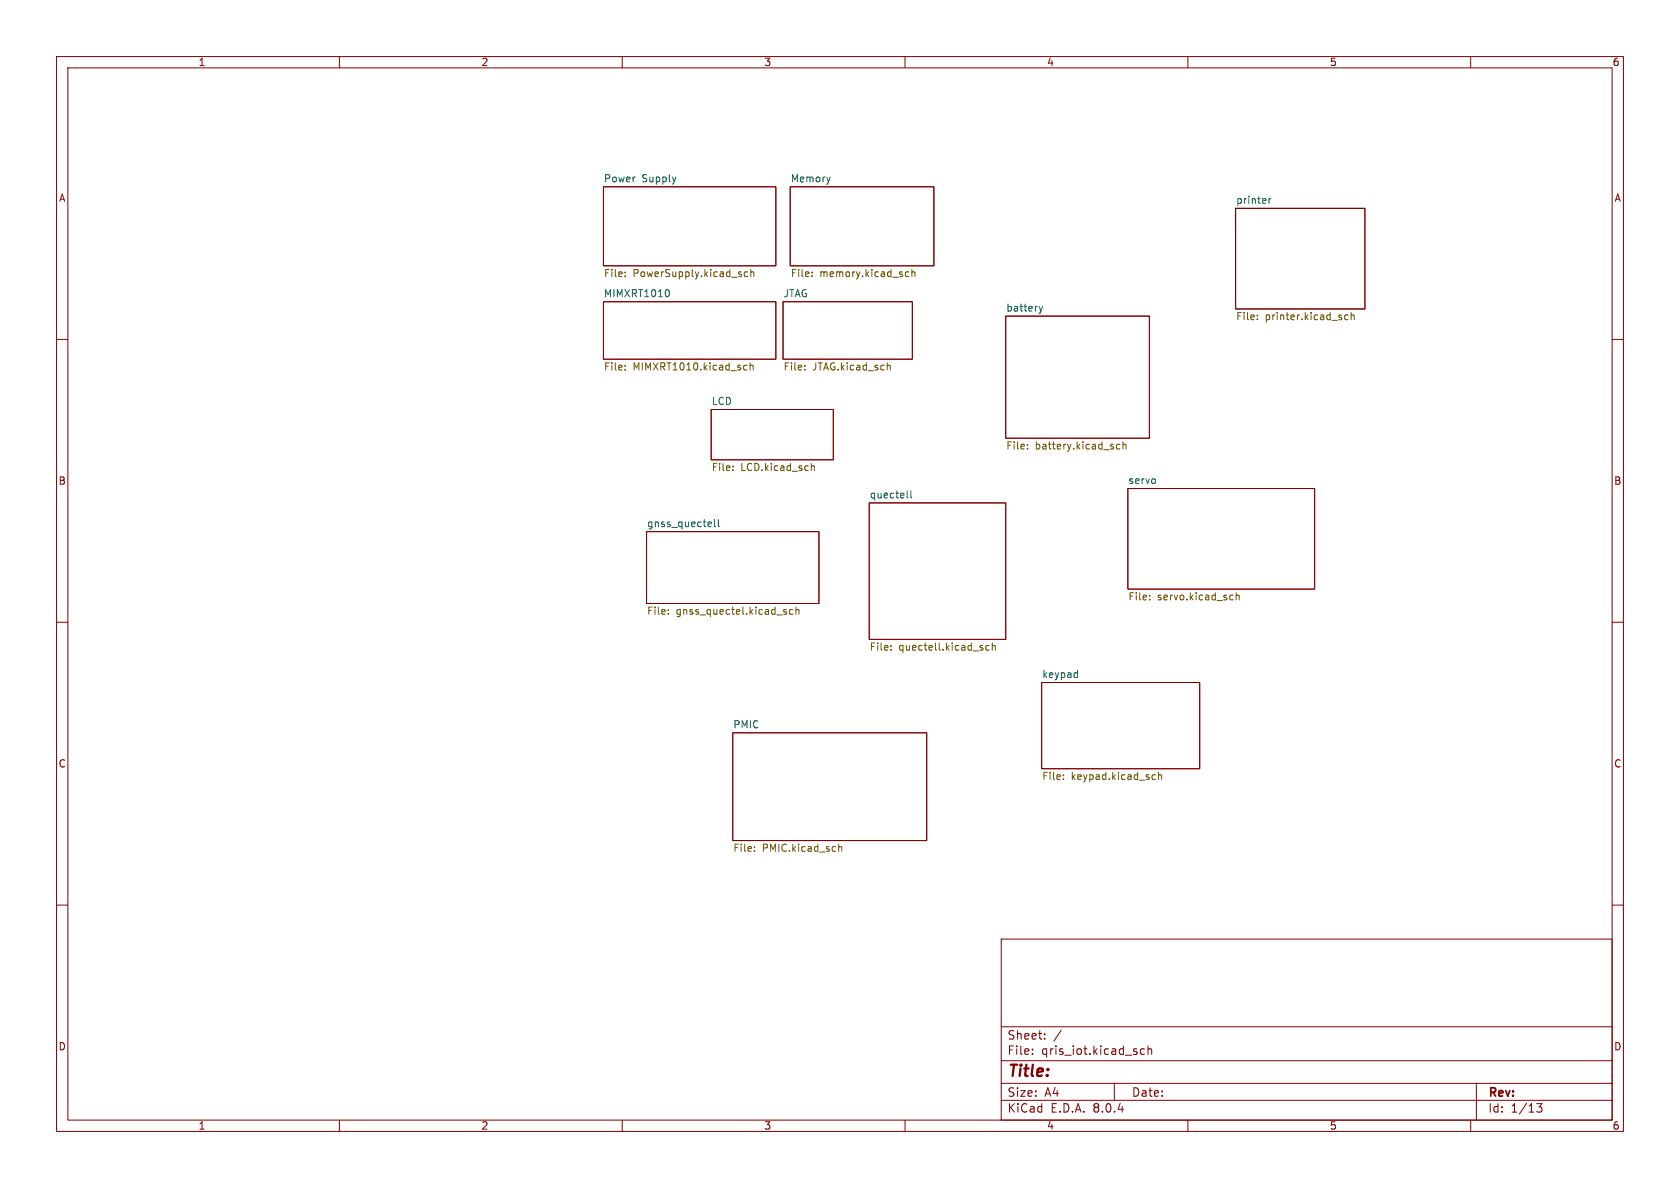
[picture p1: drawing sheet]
<svg xmlns="http://www.w3.org/2000/svg" width="297mm" height="210mm" viewBox="0 0 297 210" stroke-linecap="round" stroke-linejoin="round" font-family="sans-serif">
<g fill="none" stroke="#840000" stroke-width=".18">
<path d="M10 10h277v190h-277zM12 12h273v186h-273zM60 10v2M110 10v2M160 10v2M210 10v2M260 10v2M106.7 33h30.5v14h-30.5zM139.7 33h25.4v14h-25.4zM218.4 36.8h22.9v17.8h-22.9zM10 60h2M106.7 53.3h30.5v10.2h-30.5z"/>
<path d="M138.4 53.3h22.9v10.2h-22.9zM177.8 55.9h25.4v21.6h-25.4zM285 60h2M125.7 72.4h21.6v8.9h-21.6zM114.3 94h30.5v12.7h-30.5zM153.7 88.9h24.1v24.1h-24.1zM199.4 86.4h33v17.7h-33zM10 110h2M285 110h2M129.5 129.5h34.3v19.1h-34.3zM184.1 120.7h28v15.2h-28zM10 160h2"/>
<path d="M285 160h2M177 166h108v32h-108zM60 198v2M110 198v2M160 198v2M177 194.5h108M177 191.5h108M177 187.5h108M177 181.5h108M182.5 186.3v.1M182.5 185.5v.1M184.7 183.6v.1"/>
<path d="M184.7 182.8v.1M187.6 182.1l-1.3 2M197 191.5v3M202.3 185.5l-.4-.1-.3 .3v.4l.1 .2h.6M203 185.5l.2-.1 .3 .1 .1 .9M203 184.9v1.5M210 198v2M260 198v2M261 191.5v6.5M271.7 195.1h.9l-.5 .6 .4 .1v.7l-.2 .1-.6-.1"/>
</g>
<g fill="none" stroke="#006464" stroke-width=".18">
<path d="M146.8 31.3l-.3 .8M224.3 35.1v.9M224.7 35.1l-.4 .3M118 51.2a.79 .79 0 0 1 0 1.3M183.7 54.2l.3 .8M184 55l-.3 .4M184.3 54.2l-.3 .8M125.6 92.3l.2 .3-.6 .1M125.7 93l-.1 .1M126.3 91.8v1.1l.2 .2M127 91.8v1.1l.2 .2M160.4 86.8v1l.1 .2"/>
<path d="M161 86.8v1l.2 .2M190.4 118.9l.1 .1M190.5 118.5v1.3M190.5 119.7l-.1 .1"/>
</g>
<g fill="none" stroke="#725600" stroke-width=".18">
<path d="M110.5 48.8v.1M110.5 48.1v.1M132.2 48.1h-.4l-.2 .2 .1 .5h.5M132.7 48.2l.2-.1h.3l.1 .8M132.7 47.6v1.3M143.5 48.8v.1M143.5 48.1v.1M160.1 48.8l.2 .1 .4-.1M160.7 48.1h-.4l-.2 .1M161.2 48.2l.2-.1h.3l.1 .8M161.2 47.6v1.3M222.3 56.4v.1"/>
<path d="M222.3 55.7v.2M238.3 55.7h-.3l-.3 .2 .1 .6h.5M238.9 55.8l.1-.1h.3l.1 .8M238.9 55.2v1.3M110.5 64.6v.1M110.5 65.3v.1M131.6 64.6h.5M131.6 65.3h.5M132.6 64.7l.2-.1h.3v.8M132.6 64.1v1.3M142.3 65.3v.1M142.3 64.6v.1"/>
<path d="M156.9 64.6h.4l.1 .8M181.6 79.3v.1M181.6 78.6v.1M198 78.6l-.4-.1-.2 .3 .1 .5h.5M198.5 78.7l.2-.2 .3 .1 .1 .8M198.5 78.1v1.3M129.6 83.1v.1M129.6 82.4v.1M143.4 81.9v1.3M143.4 82.5l.2-.2 .3 .1 .1 .8M118.1 108.5v.1M118.1 107.8v.1"/>
<path d="M138.7 108.2h.3l.1 .2-.2 .2h-.2M138.7 107.7l.3 .1M140.2 107.8l-.4-.1-.2 .3 .1 .5h.5M140.7 107.9l.2-.2 .3 .1 .1 .8M140.7 107.3v1.3M157.5 114.8v.1M157.5 114.2v.1M174.9 114.2l-.4-.1-.2 .2 .1 .6h.5M175.4 114.2l.2-.1 .3 .1 .1 .7M175.4 113.7v1.2M203.2 105.9v.1M203.2 105.3v.1"/>
<path d="M217.6 105.2l.4 .1M218 106h-.4M218.5 105.3l.2-.1 .3 .1 .1 .7M218.5 104.8v1.2M188 137.7v.1M188 137v.1M203.9 137h.4M204.3 137.7l-.4 .1M204.8 137.1l.2-.1h.3l.1 .8M204.8 136.5v1.3M133.4 150.4v.1M133.4 149.7v.1"/>
<path d="M148.3 149.2v1.3M148.3 149.8l.1-.1h.4v.8"/>
</g>
<text font-size="2.8" fill="#840000" x="178" y="190.9">Title:</text>
<g font-size="2.1" fill="#840000">
<text x="178" y="184">Sheet:</text>
<text x="178" y="186.7">File:</text>
<text x="184.1" y="186.7">qris_iot.kicad_sch</text>
<text x="178" y="196.9">KiCad</text>
<text x="178" y="194.1">Size:</text>
<text x="184.7" y="194.1">A4</text>
<text x="185.7" y="196.9">E.D.A.</text>
<text x="193.3" y="196.9">8.0.4</text>
<text x="200" y="194.1">Date:</text>
<text x="263" y="194.3">Rev:</text>
<text x="263" y="196.9">Id:</text>
<text x="267.1" y="196.9">1/13</text>
</g>
<g font-size="1.8" fill="#840000">
<text x="35" y="11.9">1</text>
<text x="85" y="11.9">2</text>
<text x="135" y="11.9">3</text>
<text x="185" y="11.9">4</text>
<text x="235" y="11.9">5</text>
<text x="285" y="11.9">6</text>
<text x="10.3" y="35.9">A</text>
<text x="285.3" y="35.9">A</text>
<text x="10.3" y="85.9">B</text>
<text x="285.3" y="85.9">B</text>
<text x="10.3" y="135.9">C</text>
<text x="285.3" y="135.9">C</text>
<text x="10.3" y="185.9">D</text>
<text x="285.3" y="185.9">D</text>
<text x="35" y="199.9">1</text>
<text x="85" y="199.9">2</text>
<text x="135" y="199.9">3</text>
<text x="185" y="199.9">4</text>
<text x="235" y="199.9">5</text>
<text x="285" y="199.9">6</text>
</g>
<g font-size="1.8" fill="#006464">
<text x="106.7" y="32.3">Power</text>
<text x="113.5" y="32.3">Supply</text>
<text x="139.7" y="32.3">Memory</text>
<text x="218.4" y="36.1">printer</text>
<text x="106.7" y="52.6">MIMXRT1010</text>
<text x="138.4" y="52.6">JTAG</text>
<text x="177.8" y="55.2">battery</text>
<text x="125.7" y="71.7">LCD</text>
<text x="153.7" y="88.2">quectell</text>
<text x="199.4" y="85.6">servo</text>
<text x="114.3" y="93.3">gnss_quectell</text>
<text x="184.1" y="119.9">keypad</text>
<text x="129.5" y="128.8">PMIC</text>
</g>
<g font-size="1.8" fill="#725600">
<text x="106.7" y="49.3">File:</text>
<text x="111.9" y="49.3">PowerSupply.kicad_sch</text>
<text x="139.7" y="49.3">File:</text>
<text x="144.9" y="49.3">memory.kicad_sch</text>
<text x="218.4" y="56.9">File:</text>
<text x="223.7" y="56.9">printer.kicad_sch</text>
<text x="106.7" y="65.8">File:</text>
<text x="111.9" y="65.8">MIMXRT1010.kicad_sch</text>
<text x="138.4" y="65.8">File:</text>
<text x="143.7" y="65.8">JTAG.kicad_sch</text>
<text x="125.7" y="83.6">File:</text>
<text x="131" y="83.6">LCD.kicad_sch</text>
<text x="177.8" y="79.8">File:</text>
<text x="183" y="79.8">battery.kicad_sch</text>
<text x="199.4" y="106.5">File:</text>
<text x="204.6" y="106.5">servo.kicad_sch</text>
<text x="114.3" y="109">File:</text>
<text x="119.5" y="109">gnss_quectel.kicad_sch</text>
<text x="153.7" y="115.3">File:</text>
<text x="158.9" y="115.3">quectell.kicad_sch</text>
<text x="184.1" y="138.2">File:</text>
<text x="189.4" y="138.2">keypad.kicad_sch</text>
<text x="129.5" y="150.9">File:</text>
<text x="134.8" y="150.9">PMIC.kicad_sch</text>
</g>
</svg>
